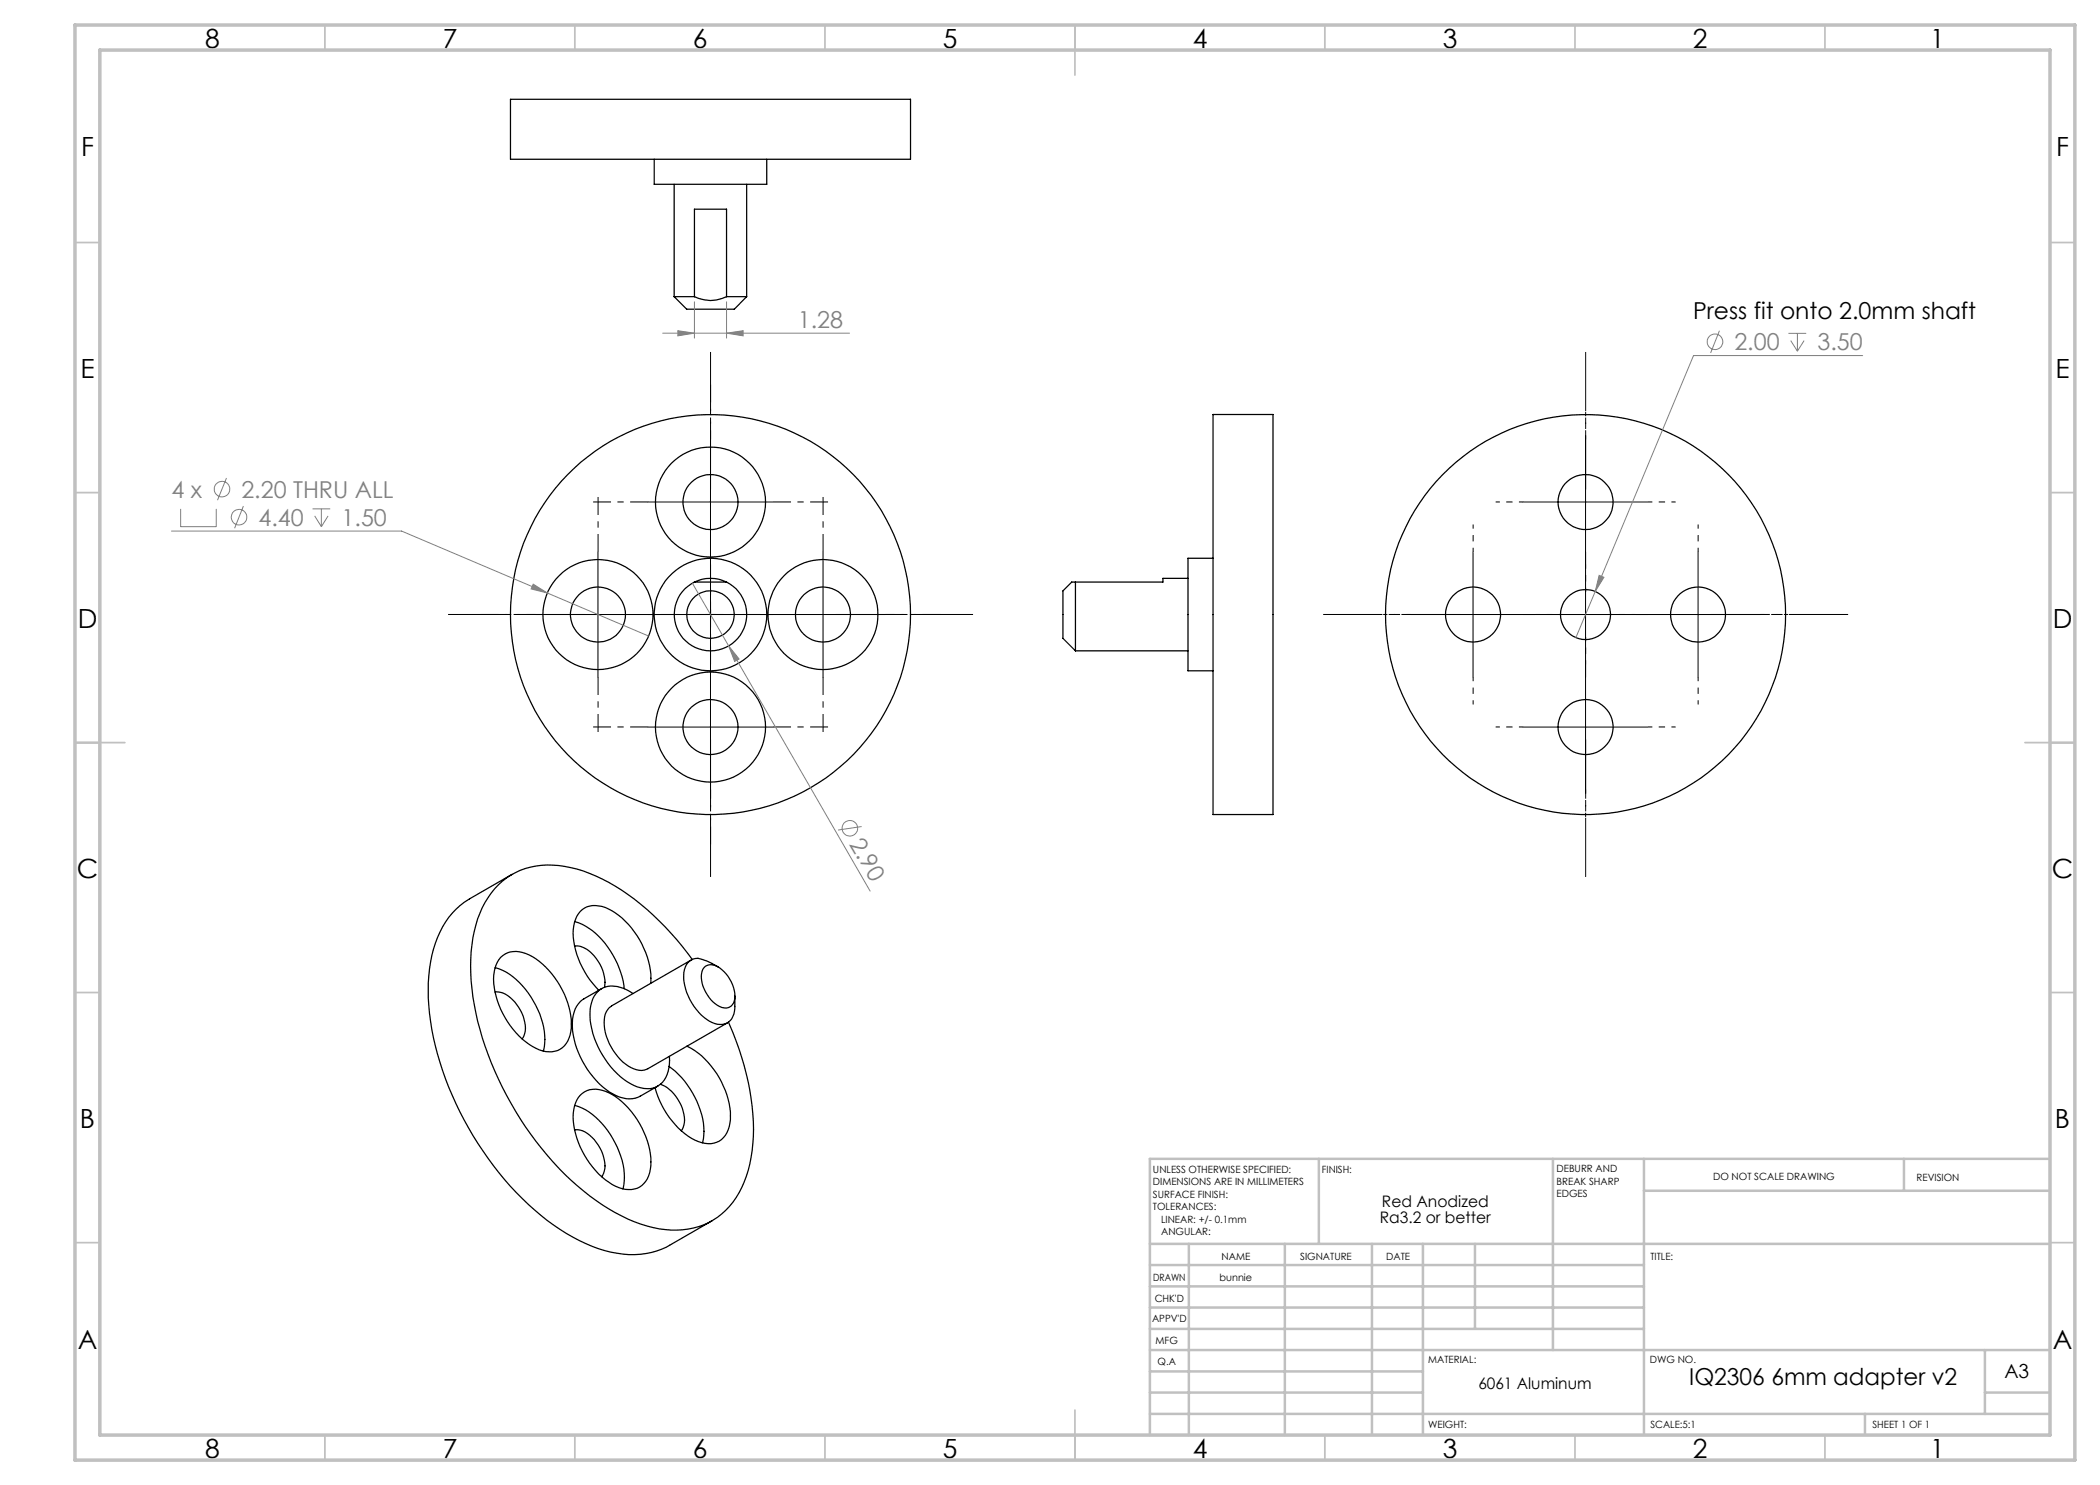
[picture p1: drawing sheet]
<svg xmlns="http://www.w3.org/2000/svg" width="420mm" height="297mm" viewBox="0 0 420 297" stroke-linecap="round" stroke-linejoin="round" font-family="sans-serif">
<g fill="none" stroke="#000" stroke-width=".25">
<path d="M102.1 19.9h80v12h-80zM130.8 31.9v5h22.6v-5M134.8 36.9v22.4M149.3 36.9v22.4M134.8 59.3h4.1M134.8 59.3l2.5 2.5h9.6l2.4-2.5M138.9 59.3v-17.5h6.4v17.5M138.9 59.3a7 7 0 0 0 6.4 0M145.3 59.3h4M242.6 82.9h12v80h-12zM138.9 116.4a7.3 7.3 0 0 0-2.5 11.1 7.3 7.3 0 0 0 11.4 0 7.3 7.3 0 0 0-2.5-11.1M138.9 116.4h6.4"/>
<path d="M138.9 116.4a7.3 7.3 0 0 1 6.4 0M215.1 116.4v13.8M215.1 116.4h-.8l-1.7 1.8v9.5l2.5 2.5M237.6 115.7h-5v.7h-17.5M242.6 111.7h-5v22.5h5M215.1 130.2h22.5M102.4 174.9l-8.5 4.9a16.1 16.1 0 0 0-7.2 10.1 39.5 39.5 0 0 0 .8 20.9 65.7 65.7 0 0 0 21.9 33.3 31.7 31.7 0 0 0 15.2 6.7 15.5 15.5 0 0 0 9.3-1.7l8.5-4.9M99 193.5a13.9 13.9 0 0 1 8.1 7.5 12.7 12.7 0 0 1 1.6 9.2M99 198.4a4.7 4.7 0 0 1 4.3 2.5 7.1 7.1 0 0 1 1.5 6.2l-.4 .7M100.1 191.5a4.8 4.8 0 0 1 5.7-.5 16.9 16.9 0 0 1 8.5 14.6 4.6 4.6 0 0 1-3.9 4.8 9.1 9.1 0 0 1-6.6-3.2 16.9 16.9 0 0 1-5.1-12.1l.5-2.1zM114.9 189.2a4.9 4.9 0 0 1 4.3 2.5 7.7 7.7 0 0 1 1.7 5.8M114.9 184.3a13.9 13.9 0 0 1 8.1 7.6l1.4 3.5 .4 2.3"/>
<path d="M120.3 197.7l-3.5 2.1a5.7 5.7 0 0 0-2.3 5.5 17.6 17.6 0 0 0 8.1 13.5 5.5 5.5 0 0 0 5.4 .4l3.6-2M126.6 198.7a6 6 0 0 0-6.6-.8 6.7 6.7 0 0 0-2 6.2 17.9 17.9 0 0 0 8.1 12.6 5.2 5.2 0 0 0 6 .1 6.4 6.4 0 0 0 1.8-5.5M130.1 196.7a16.5 16.5 0 0 0-9-15.2 4.3 4.3 0 0 0-5.7 1.8 10.1 10.1 0 0 0 0 7.6 17.8 17.8 0 0 0 4.4 7.1M138.2 192l-15.9 9.2a3.8 3.8 0 0 0-1.4 4 10.9 10.9 0 0 0 5.9 8.6 3 3 0 0 0 2.8-.1l15.9-9.1M138.5 191.9a50.4 50.4 0 0 0-19.3-16.7 19.5 19.5 0 0 0-15.1-1.1 15.6 15.6 0 0 0-8.9 10.9 39.5 39.5 0 0 0 .8 20.9 65.4 65.4 0 0 0 21.9 33.3 30.3 30.3 0 0 0 16.4 6.8 14.4 14.4 0 0 0 14.5-9.6 33.5 33.5 0 0 0 1.2-18.4 61.5 61.5 0 0 0-4.3-13.6M140.9 193.5a2.31 2.31 0 0 1 3.1 .1 7.1 7.1 0 0 1 2.9 6.6 2 2 0 0 1-3.4 .9 6.9 6.9 0 0 1-3.1-6.9zM143.6 193.4a9.2 9.2 0 0 0-4.5-1.7 3.1 3.1 0 0 0-2.4 3.4 10.9 10.9 0 0 0 6.2 9.6 2.83 2.83 0 0 0 4-2.5l.1-3M116 219.1a4.7 4.7 0 0 1 5.7-.6 16.9 16.9 0 0 1 8.5 14.6 4.6 4.6 0 0 1-3.9 4.8 8.9 8.9 0 0 1-6.6-3.1 17.1 17.1 0 0 1-5-12.2l.2-1.4a4.9 4.9 0 0 1 1.1-2.1zM132.1 216.8a8 8 0 0 1 4.7 8.2l-.6 1.2M133.8 213.3a17.5 17.5 0 0 1 7 13l-.3 2.3M137.4 209.2a16.6 16.6 0 0 1 8.7 14.7 4.6 4.6 0 0 1-3.9 4.8 9.1 9.1 0 0 1-6.6-3.1 18.2 18.2 0 0 1-4.6-8M114.9 226a4.7 4.7 0 0 1 4.3 2.5 7.1 7.1 0 0 1 1.5 6.2l-.4 .6"/>
<path d="M114.9 221.1a13.9 13.9 0 0 1 8.1 7.5 12.6 12.6 0 0 1 1.6 9.2"/>
<circle cx="142.1" cy="100.4" r="5.5"/>
<circle cx="142.1" cy="100.4" r="11"/>
<circle cx="317.1" cy="100.4" r="5.5"/>
<circle cx="119.6" cy="122.9" r="5.5"/>
<circle cx="119.6" cy="122.9" r="11"/>
<circle cx="142.1" cy="122.9" r="4.8"/>
<circle cx="142.1" cy="122.9" r="40"/>
<circle cx="142.1" cy="122.9" r="11.3"/>
<circle cx="164.6" cy="122.9" r="11"/>
<circle cx="164.6" cy="122.9" r="5.5"/>
<circle cx="294.6" cy="122.9" r="5.5"/>
<circle cx="317.1" cy="122.9" r="40"/>
<circle cx="317.1" cy="122.9" r="5"/>
<circle cx="339.6" cy="122.9" r="5.5"/>
<circle cx="142.1" cy="145.4" r="5.5"/>
<circle cx="142.1" cy="145.4" r="11"/>
<circle cx="317.1" cy="145.4" r="5.5"/>
</g>
<g fill="none" stroke="#808080" stroke-width=".2">
<path d="M132.5 66.6h37.4M135.6 66.1l3.3 .5-3.3 .6zM138.9 60.4v7.2M145.3 66.6l3.3-.5v1.1zM145.3 60.4v7.2M343.9 66.1l-1.8 4.5M357.7 66.7h3.5M358.1 68.1l1.4 2.1M359.5 66.7v3.5M360.8 68.1l-1.3 2.1M372.5 71.1h-33.8l-19.6 47.2M45.3 95.6l-1.8 4.4"/>
<path d="M34.3 106.2h46l29.2 12.4M36.1 101.8v3.5h7.2v-3.5M48.7 101.2l-1.8 4.5M62.5 101.8h3.5M62.9 103.2l1.4 2.1M64.3 101.8v3.5M65.6 103.2l-1.3 2.1M106.6 116.8l2.9 1.8-3.3-.8zM109.5 118.6l20.2 8.6M138.5 116.6l7.2 12.6M319.1 118.3l-3.9 9.2M319.8 115.1l1 .4-1.7 2.8z"/>
<path d="M145.7 129.2l2.1 2.6-.9 .5zM145.7 129.2l28.3 49M172.3 165.3l-4.7 .7"/>
<circle cx="343" cy="68.4" r="1.55"/>
<circle cx="44.4" cy="97.8" r="1.56"/>
<circle cx="47.8" cy="103.4" r="1.56"/>
<circle cx="170" cy="165.7" r="1.55"/>
</g>
<path d="M142.1 97.9v-27.5M317.1 97.9v-27.5M117.1 122.9h-27.5M167.1 122.9h27.5M292.1 122.9h-27.5M342.1 122.9h27.5M142.1 147.9v27.5M317.1 147.9v27.5" fill="none" stroke="#000" stroke-width=".2" stroke-dasharray="15.2 1.3 1.3 1.3" stroke-dashoffset="3.4" stroke-linecap="butt"/>
<g fill="none" stroke="#000" stroke-width=".2" stroke-dasharray="15.2 1.3 1.3 1.3" stroke-dashoffset="14.4" stroke-linecap="butt">
<path d="M317.1 87.9v-5.5M294.6 110.4v-5.5M304.6 100.4h-5.5M317.1 112.9v5.5M329.6 100.4h5.5M339.6 110.4v-5.5M282.1 122.9h-5.5M294.6 135.4v5.5M307.1 122.9h5.5M317.1 132.9v-5.5M327.1 122.9h-5.5M339.6 135.4v5.5"/>
<path d="M352.1 122.9h5.5M304.6 145.4h-5.5M317.1 157.9v5.5M329.6 145.4h5.5"/>
</g>
<g fill="none" stroke="#000" stroke-width=".2" stroke-dasharray="15.2 1.3 1.3 1.3" stroke-dashoffset="11.6" stroke-linecap="butt">
<path d="M142.1 87.9v-11M119.6 110.4v-11M129.6 100.4h-11M142.1 112.9v11M154.6 100.4h11M164.6 110.4v-11M107.1 122.9h-11M119.6 135.4v11M132.1 122.9h11M142.1 132.9v-11M152.1 122.9h-11M164.6 135.4v11"/>
<path d="M177.1 122.9h11M129.6 145.4h-11M142.1 157.9v11M154.6 145.4h11"/>
</g>
<path d="M142.1 87.9v70M317.1 87.9v70M119.6 110.4v25M129.6 100.4h25M164.6 110.4v25M294.6 110.4v25M304.6 100.4h25M339.6 110.4v25M107.1 122.9h70M282.1 122.9h70M129.6 145.4h25M304.6 145.4h25" fill="none" stroke="#000" stroke-width=".2"/>
<g fill="none" stroke="#c0c0c0" stroke-width=".35">
<path d="M65 5v5M115 5v5M165 5v5M215 5v10M265 5v5M315 5v5M365 5v5M15 48.5h5M410 48.5h5M15 98.5h5M410 98.5h5M15 148.5h10"/>
<path d="M405 148.5h10M15 198.5h5M410 198.5h5M15 248.5h5M410 248.5h5M65 287v5M115 287v5M165 287v5M215 282v10M265 287v5M315 287v5M365 287v5"/>
</g>
<g fill="none" stroke="#c0c0c0" stroke-width=".5">
<path d="M263.8 231.8v17M310.6 231.8v38.2M328.8 231.8v55.2M328.8 238.2h81.2M380.8 231.8v6.4M410 231.8h-180v55.2M230 248.8h180M230 257.3h98.8M230 253h98.8M237.8 248.8v38.2M257 248.8v38.2M274.4 248.8v38.2"/>
<path d="M284.6 248.8v38.2M295 248.8v17M230 265.8h98.8M230 261.5h98.8M230 278.5h54.6M230 274.3h54.6M230 270h180M397 278.5h13M397 270v12.8M230 282.8h180M373 282.8v4.2"/>
</g>
<path d="M15 5h400v287h-400zM20 10h390v277h-390z" fill="none" stroke="#c0c0c0" stroke-width=".7"/>
<g fill="#808080">
<path d="M145.7 129.2l2.1 2.6-.9 .5z"/>
<path d="M106.6 116.8l-.4 1 3.3 .8zM135.6 66.1l3.3 .5-3.3 .6zM145.3 66.6l3.3-.5v1.1zM319.8 115.1l-.7 3.2 1.7-2.8z"/>
</g>
<g font-size="5.3">
<text x="41" y="9.5">8</text>
<text x="88.5" y="9.5">7</text>
<text x="138.5" y="9.5">6</text>
<text x="188.5" y="9.5">5</text>
<text x="238.5" y="9.5">4</text>
<text x="288.5" y="9.5">3</text>
<text x="338.5" y="9.5">2</text>
<text x="386" y="9.5">1</text>
<text x="16.2" y="31.3">F</text>
<text x="411.2" y="31.3">F</text>
<text x="16.1" y="75.5">E</text>
<text x="411.1" y="75.5">E</text>
<text x="15.5" y="125.5">D</text>
<text x="410.5" y="125.5">D</text>
<text x="15.4" y="175.5">C</text>
<text x="410.4" y="175.5">C</text>
<text x="16" y="225.5">B</text>
<text x="411" y="225.5">B</text>
<text x="15.5" y="269.8">A</text>
<text x="410.5" y="269.8">A</text>
<text x="41" y="291.5">8</text>
<text x="88.5" y="291.5">7</text>
<text x="138.5" y="291.5">6</text>
<text x="188.5" y="291.5">5</text>
<text x="238.5" y="291.5">4</text>
<text x="288.5" y="291.5">3</text>
<text x="338.5" y="291.5">2</text>
<text x="386" y="291.5">1</text>
</g>
<g font-size="4.7" fill="#808080">
<text x="159.6" y="65.6">1.28</text>
<text x="346.9" y="70">2.00</text>
<text x="363.5" y="70">3.50</text>
<text x="34.3" y="99.5">4 x</text>
<text x="48.3" y="99.5">2.20 THRU ALL</text>
<text x="51.7" y="105.1">4.40</text>
<text x="68.3" y="105.1">1.50</text>
<text x="169.8" y="168.7" transform="rotate(60 169.8 168.7)">2.90</text>
</g>
<g font-size="4.7">
<text x="338.6" y="63.8">Press fit onto 2.0mm shaft</text>
<text x="337.8" y="277">IQ2306 6mm adapter v2</text>
</g>
<text font-size="3.9" x="400.9" y="275.5">A3</text>
<g font-size="3.2">
<text x="276" y="244.6">Ra3.2 or better</text>
<text x="276.4" y="241.4">Red Anodized</text>
<text x="295.7" y="277.9">6061 Aluminum</text>
</g>
<g font-size="2">
<text x="230.6" y="234.6">UNLESS OTHERWISE SPECIFIED:</text>
<text x="230.6" y="237.1">DIMENSIONS ARE IN MILLIMETERS</text>
<text x="230.6" y="239.6">SURFACE FINISH:</text>
<text x="264.4" y="234.6">FINISH:</text>
<text x="311.3" y="234.5">DEBURR AND</text>
<text x="311.3" y="237">BREAK SHARP</text>
<text x="311.3" y="239.5">EDGES</text>
<text x="342.6" y="236">DO NOT SCALE DRAWING</text>
<text x="383.3" y="236.2">REVISION</text>
<text x="230.6" y="242.1">TOLERANCES:</text>
<text x="232.2" y="244.6">LINEAR: +/- 0.1mm</text>
<text x="232.2" y="247.1">ANGULAR:</text>
<text x="244.3" y="252">NAME</text>
<text x="260" y="251.9">SIGNATURE</text>
<text x="277.2" y="251.9">DATE</text>
<text x="330.1" y="251.9">TITLE:</text>
<text x="230.6" y="256.1">DRAWN</text>
<text x="243.9" y="256.1">bunnie</text>
<text x="230.9" y="260.3">CHK'D</text>
<text x="230.4" y="264.4">APPV'D</text>
<text x="231.1" y="268.8">MFG</text>
<text x="231.5" y="273">Q.A</text>
<text x="285.6" y="272.5">MATERIAL:</text>
<text x="330" y="272.5">DWG NO.</text>
<text x="285.6" y="285.5">WEIGHT:</text>
<text x="330.1" y="285.6">SCALE:5:1</text>
<text x="374.5" y="285.6">SHEET 1 OF 1</text>
</g>
</svg>
